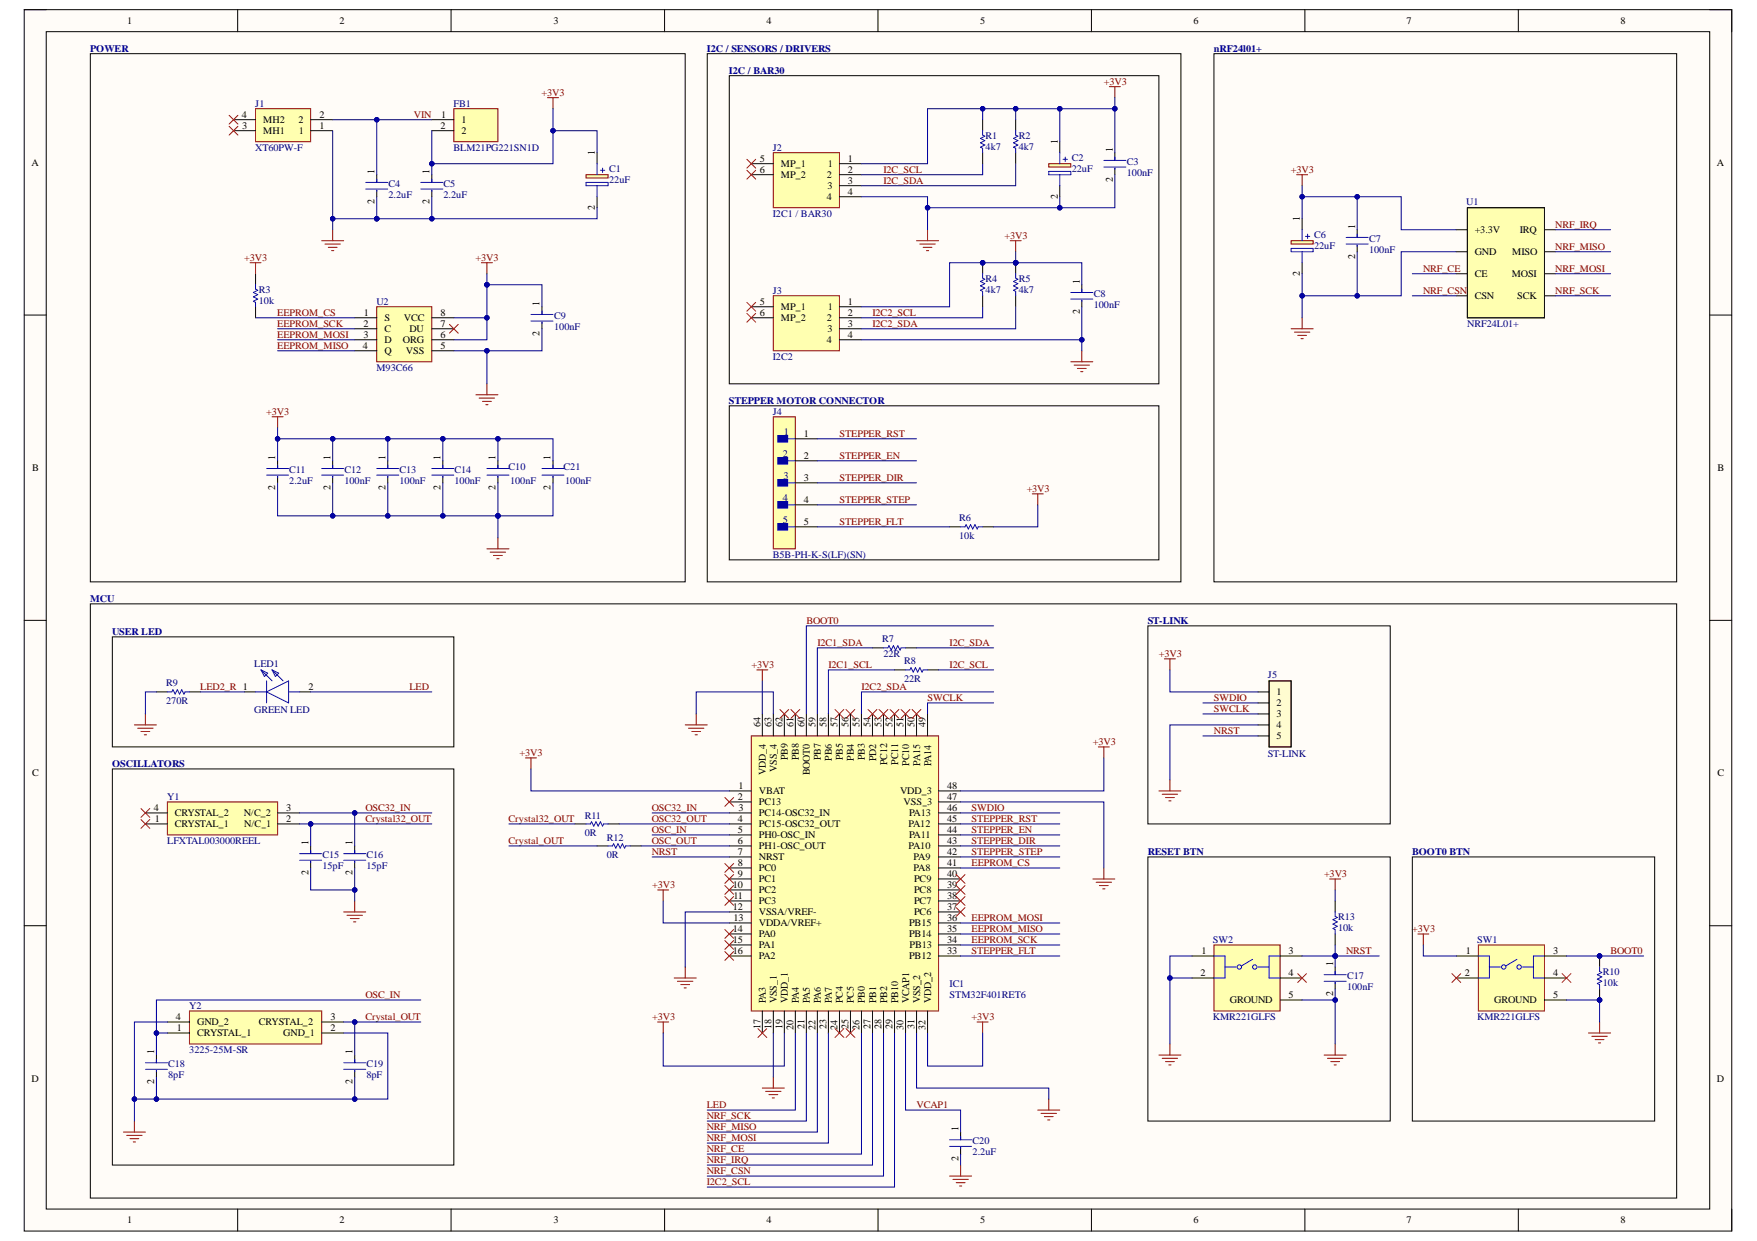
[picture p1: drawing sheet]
# Altium project Float_Main_PCB.PrjPcb
1 sheet, 48 parts. Net scope: global (net labels, ports and power ports of the same name join across sheets).
Board file: Float_Main_PCB.PcbDoc

## Sheet Float_Main_PCB.SchDoc
size A3; SheetNumber: 1; SheetTotal: 1

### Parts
C1  22uF  [EEE1AA220WR]
C2  22uF  [EEE1AA220WR]
C3  100nF  [FP-0805-L_2_01_0_2-W_1_25-MFG]
C4  2.2uF  [FP-0805-L_2_01_0_2-W_1_25-MFG]
C5  2.2uF  [FP-0805-L_2_01_0_2-W_1_25-MFG]
C6  22uF  [EEE1AA220WR]
C7  100nF  [FP-0805-L_2_01_0_2-W_1_25-MFG]
C8  100nF  [FP-0805-L_2_01_0_2-W_1_25-MFG]
C9  100nF  [FP-0805-L_2_01_0_2-W_1_25-MFG]
C10  100nF  [FP-0805-L_2_01_0_2-W_1_25-MFG]
C11  2.2uF  [FP-0805-L_2_01_0_2-W_1_25-MFG]
C12  100nF  [FP-0805-L_2_01_0_2-W_1_25-MFG]
C13  100nF  [FP-0805-L_2_01_0_2-W_1_25-MFG]
C14  100nF  [FP-0805-L_2_01_0_2-W_1_25-MFG]
C15  15pF  [FP-0805-L_2_01_0_2-W_1_25-MFG]
C16  15pF  [FP-0805-L_2_01_0_2-W_1_25-MFG]
C17  100nF  [FP-0805-L_2_01_0_2-W_1_25-MFG]
C18  8pF  [FP-0805-L_2_01_0_2-W_1_25-MFG]
C19  8pF  [FP-0805-L_2_01_0_2-W_1_25-MFG]
C20  2.2uF  [FP-0805-L_2_01_0_2-W_1_25-MFG]
C21  100nF  [FP-0805-L_2_01_0_2-W_1_25-MFG]
FB1  BLM21PG221SN1D  [BEADC2012X105N]
IC1  STM32F401RET6  [QFP50P1200X1200X160-64N]
J1  XT60PW-F  [XT60PWF]
J2  I2C1 / BAR30  [SM04BGHSTBLFSN]
J3  I2C2  [SM04BGHSTBLFSN]
J4  B5B-PH-K-S(LF)(SN)  [FP-B5B-PH-K-S_LF_SN-MFG]
J5  ST-LINK  [goldpin5]
LED1  GREEN LED  [LEDC2012X80N]
R1  4k7  [RESC2013X60X35ML10T20]
R2  4k7  [RESC2013X60X35ML10T20]
R3  10k  [RESC2013X60X35ML10T20]
R4  4k7  [RESC2013X60X35ML10T20]
R5  4k7  [RESC2013X60X35ML10T20]
R6  10k  [RESC2013X60X35ML10T20]
R7  22R  [RESC2013X60X35ML10T20]
R8  22R  [RESC2013X60X35ML10T20]
R9  270R  [RESC2013X60X35ML10T20]
R10  10k  [RESC2013X60X35ML10T20]
R11  0R  [RESC2013X60X35ML10T20]
R12  0R  [RESC2013X60X35ML10T20]
R13  10k  [RESC2013X60X35ML10T20]
SW1  KMR221GLFS  [FP-KMR221GLFS-MFG]
SW2  KMR221GLFS  [FP-KMR221GLFS-MFG]
U1  NRF24L01+ SMD  [PCBComponent_1]  (value not drawn)
U2  M93C66  [SOIC127P600X175-8N]
Y1  LFXTAL003000REEL  [LFXTAL003000REEL]
Y2  3225-25M-SR  [322525MSR]

### Blocks framed on the sheet
POWER: C1 C4 C5 C9-C14 C21 FB1 J1 R3 U2
nRF24l01+: C6 C7 U1
I2C / BAR30: C2 C3 C8 J2 J3 R1 R2 R4 R5
STEPPER MOTOR CONNECTOR: J4 R6
MCU: C20 IC1 R7 R8 R11 R12
USER LED: LED1 R9
ST-LINK: J5
OSCILLATORS: C15 C16 C18 C19 Y1 Y2
RESET BTN: C17 R13 SW2
BOOT0 BTN: R10 SW1

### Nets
+3V3: C1.1(+) C2.1(+) C3.1 C5.1 C6.1(+) C7.1 C8.1 C9.1 C10.1 C11.1 C12.1 C13.1 C14.1 C21.1 FB1.2 IC1.1(VBAT) IC1.13(VDDA/VREF+) IC1.19(VDD_1) IC1.32(VDD_2) IC1.48(VDD_3) IC1.64(VDD_4) J2.1 J3.1 J5.1 R1.2 R2.1 R3.1 R4.2 R5.1 R6.1 R13.2 SW1.1 U1.1(+3.3V) U2.6(ORG) U2.8(VCC)
GND: C1.2(-) C2.2(-) C3.2 C4.2 C5.2 C6.2(-) C7.2 C8.2 C9.2 C10.2 C11.2 C12.2 C13.2 C14.2 C15.2 C16.2 C17.2 C18.2 C19.2 C20.2 C21.2 IC1.12(VSSA/VREF-) IC1.18(VSS_1) IC1.31(VSS_2) IC1.47(VSS_3) IC1.63(VSS_4) J1.1 J2.4 J3.4 J5.4 R9.1 R10.2 SW1.5(GROUND) SW2.1 SW2.2 SW2.5(GROUND) U1.2(GND) U2.5(VSS) Y2.2(GND_1) Y2.4(GND_2)
BOOT0: IC1.60(BOOT0) R10.1 SW1.3
Crystal32_OUT: C15.1 R11.1 Y1.2(N/C_1)
Crystal_OUT: C19.1 R12.2 Y2.3(CRYSTAL_2)
EEPROM_CS: IC1.41(PA8) R3.2 U2.1(S)
EEPROM_MISO: IC1.35(PB14) U2.4(Q)
EEPROM_MOSI: IC1.36(PB15) U2.3(D)
EEPROM_SCK: IC1.34(PB13) U2.2(C)
I2C1_SCL: IC1.58(PB6) R8.2
I2C1_SDA: IC1.59(PB7) R7.2
I2C2_SCL: IC1.29(PB10) J3.2 R4.1
I2C2_SDA: IC1.55(PB3) J3.3 R5.2
I2C_SCL: J2.2 R1.1 R8.1
I2C_SDA: J2.3 R2.2 R7.1
LED: IC1.20(PA4) LED1.2(A)
LED2_R: LED1.1(K) R9.2
NRF_CE: IC1.26(PB0) U1.3(CE)
NRF_CSN: IC1.28(PB2) U1.4(CSN)
NRF_IRQ: IC1.27(PB1) U1.8(IRQ)
NRF_MISO: IC1.22(PA6) U1.7(MISO)
NRF_MOSI: IC1.23(PA7) U1.6(MOSI)
NRF_SCK: IC1.21(PA5) U1.5(SCK)
NRST: C17.1 IC1.7(NRST) J5.5 R13.1 SW2.3
OSC32_IN: C16.1 IC1.3(PC14-OSC32_IN) Y1.3(N/C_2)
OSC32_OUT: IC1.4(PC15-OSC32_OUT) R11.2
OSC_IN: C18.1 IC1.5(PH0-OSC_IN) Y2.1(CRYSTAL_1)
OSC_OUT: IC1.6(PH1-OSC_OUT) R12.1
STEPPER_DIR: IC1.43(PA10) J4.3
STEPPER_EN: IC1.44(PA11) J4.2
STEPPER_FLT: IC1.33(PB12) J4.5 R6.2
STEPPER_RST: IC1.45(PA12) J4.1
STEPPER_STEP: IC1.42(PA9) J4.4
SWCLK: IC1.49(PA14) J5.3
SWDIO: IC1.46(PA13) J5.2
VCAP1: C20.1 IC1.30(VCAP1)
VIN: C4.1 FB1.1 J1.2

Not connected (* = marked no-connect by the designer): IC1 2(PC13)* 8(PC0)* 9(PC1)* 10(PC2)* 11(PC3)* 14(PA0)* 15(PA1)* 16(PA2)* 17(PA3)* 24(PC4)* 25(PC5)* 37(PC6)* 38(PC7)* 39(PC8)* 40(PC9)* 50(PA15)* 51(PC10)* 52(PC11)* 53(PC12)* 54(PD2)* 56(PB4)* 57(PB5)* 61(PB8)* 62(PB9)*; J1 3(MH1)* 4(MH2)*; J2 5(MP_1)* 6(MP_2)*; J3 5(MP_1)* 6(MP_2)*; SW1 2* 4*; SW2 4*; U2 7(DU)*; Y1 1(CRYSTAL_1)* 4(CRYSTAL_2)*

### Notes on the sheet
- I2C / SENSORS / DRIVERS
